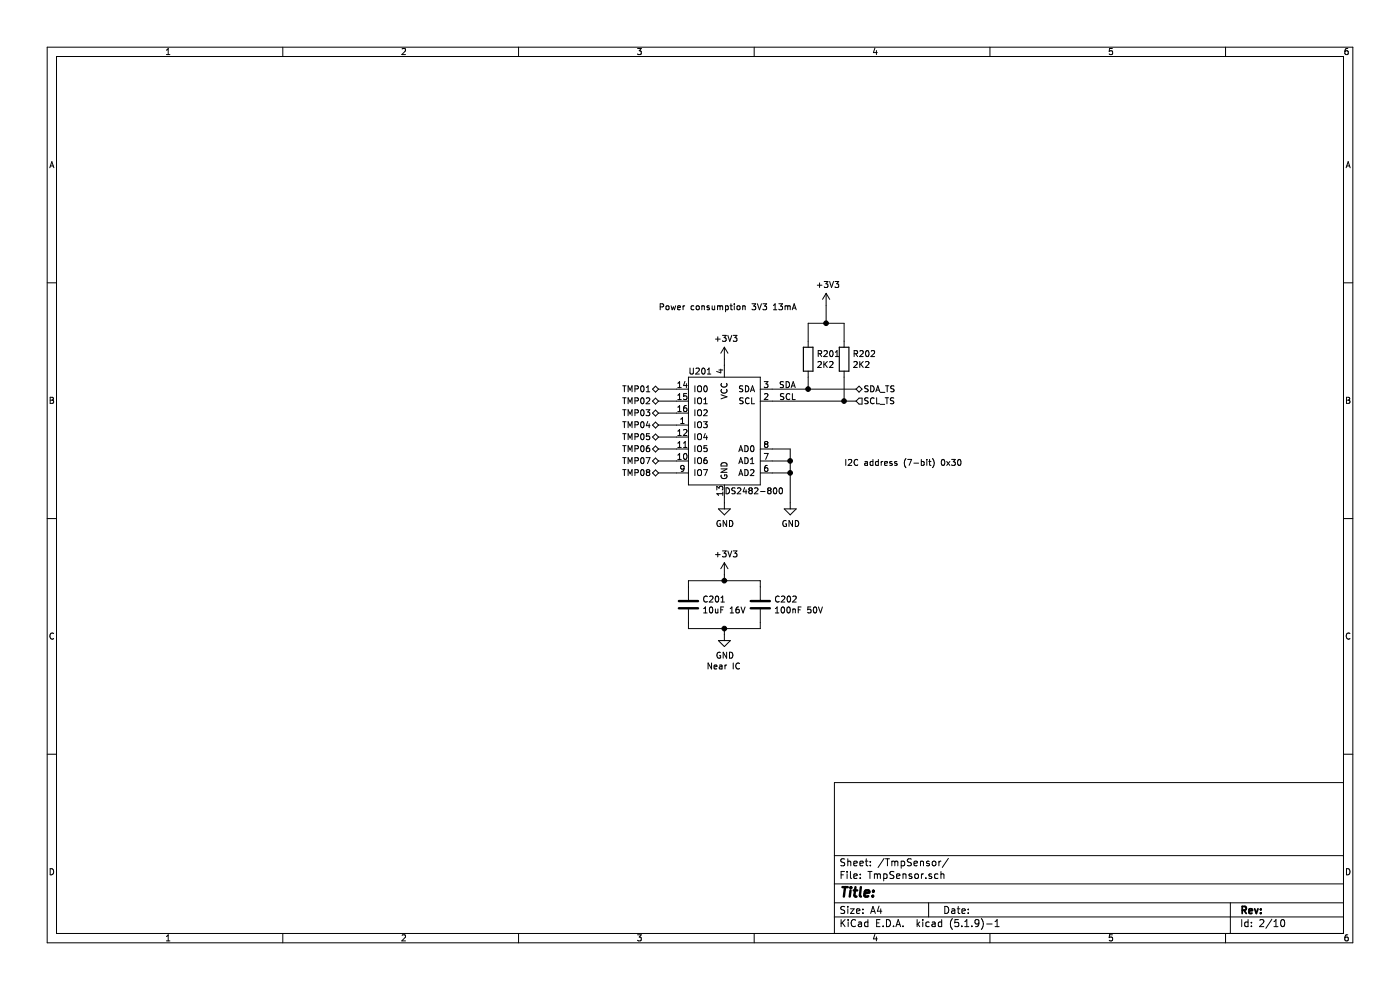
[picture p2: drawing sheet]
EESchema Schematic File Version 4
EELAYER 30 0
EELAYER END
$Descr A4 11693 8268
encoding utf-8
Sheet 2 10
Title ""
Date ""
Rev ""
Comp ""
Comment1 ""
Comment2 ""
Comment3 ""
Comment4 ""
$EndDescr
$Comp
L TinyPico:DS2482-800 U201
U 1 1
P 6050 3600
F 0 "U201" H 6250 4100 50  0000 C CNN
F 1 "DS2482-800" H 5800 3100 50  0000 C CNN
F 2 "Package_SO:SOIC-16_3.9x9.9mm_P1.27mm" H 6050 2950 50  0001 C CNN
F 3 "https://datasheets.maximintegrated.com/en/ds/DS2482-800.pdf" H 5850 3600 50  0001 C CNN
	1    6050 3600
	-1   0    0    -1  
$EndComp
Wire Wire Line
	6450 3750 6600 3750
Wire Wire Line
	6600 3750 6600 3850
Wire Wire Line
	6600 3950 6450 3950
Wire Wire Line
	6450 3850 6600 3850
Connection ~ 6600 3850
Wire Wire Line
	6600 3850 6600 3950
Wire Wire Line
	6600 3950 6600 4200
Connection ~ 6600 3950
Wire Wire Line
	6050 4150 6050 4200
Wire Wire Line
	6050 3050 6050 3000
$Comp
L SIOMv01-rescue:GND-power #PWR0202
U 1 1
P 6050 4200
F 0 "#PWR0202" H 6050 3950 50  0001 C CNN
F 1 "GND" H 6055 4027 50  0000 C CNN
F 2 "" H 6050 4200 50  0001 C CNN
F 3 "" H 6050 4200 50  0001 C CNN
	1    6050 4200
	1    0    0    -1  
$EndComp
$Comp
L SIOMv01-rescue:GND-power #PWR0205
U 1 1
P 6600 4200
F 0 "#PWR0205" H 6600 3950 50  0001 C CNN
F 1 "GND" H 6605 4027 50  0000 C CNN
F 2 "" H 6600 4200 50  0001 C CNN
F 3 "" H 6600 4200 50  0001 C CNN
	1    6600 4200
	1    0    0    -1  
$EndComp
$Comp
L SIOMv01-rescue:+3V3-power #PWR0201
U 1 1
P 6050 3000
F 0 "#PWR0201" H 6050 2850 50  0001 C CNN
F 1 "+3V3" H 6065 3173 50  0000 C CNN
F 2 "" H 6050 3000 50  0001 C CNN
F 3 "" H 6050 3000 50  0001 C CNN
	1    6050 3000
	1    0    0    -1  
$EndComp
$Comp
L SIOMv01-rescue:C-Device C?
U 1 1
P 5750 5050
AR Path="/5F8BACBE/5FB2DA93" Ref="C?"  Part="1" 
AR Path="/5F8C23BC/5FB2DA93" Ref="C201"  Part="1" 
F 0 "C201" H 5865 5096 50  0000 L CNN
F 1 "10uF 16V" H 5865 5005 50  0000 L CNN
F 2 "Capacitor_SMD:C_0805_2012Metric" H 5788 4900 50  0001 C CNN
F 3 "~" H 5750 5050 50  0001 C CNN
	1    5750 5050
	1    0    0    -1  
$EndComp
$Comp
L SIOMv01-rescue:GND-power #PWR?
U 1 1
P 6050 5300
AR Path="/5FB2DA99" Ref="#PWR?"  Part="1" 
AR Path="/5F8BACBE/5FB2DA99" Ref="#PWR?"  Part="1" 
AR Path="/5F8C23BC/5FB2DA99" Ref="#PWR0204"  Part="1" 
F 0 "#PWR0204" H 6050 5050 50  0001 C CNN
F 1 "GND" H 6055 5127 50  0000 C CNN
F 2 "" H 6050 5300 50  0001 C CNN
F 3 "" H 6050 5300 50  0001 C CNN
	1    6050 5300
	1    0    0    -1  
$EndComp
Wire Wire Line
	6050 5300 6050 5250
$Comp
L SIOMv01-rescue:+3V3-power #PWR?
U 1 1
P 6050 4800
AR Path="/5F8BACBE/5FB2DAA1" Ref="#PWR?"  Part="1" 
AR Path="/5F8C23BC/5FB2DAA1" Ref="#PWR0203"  Part="1" 
F 0 "#PWR0203" H 6050 4650 50  0001 C CNN
F 1 "+3V3" H 6065 4973 50  0000 C CNN
F 2 "" H 6050 4800 50  0001 C CNN
F 3 "" H 6050 4800 50  0001 C CNN
	1    6050 4800
	1    0    0    -1  
$EndComp
Wire Wire Line
	5650 3250 5500 3250
Wire Wire Line
	5650 3350 5500 3350
Wire Wire Line
	5650 3450 5500 3450
Wire Wire Line
	5650 3550 5500 3550
Wire Wire Line
	5650 3650 5500 3650
Wire Wire Line
	5650 3750 5500 3750
Wire Wire Line
	5650 3850 5500 3850
Wire Wire Line
	5500 3950 5650 3950
$Comp
L SIOMv01-rescue:C-Device C?
U 1 1
P 6350 5050
AR Path="/5F8BACBE/5FB6A68F" Ref="C?"  Part="1" 
AR Path="/5F8C23BC/5FB6A68F" Ref="C202"  Part="1" 
F 0 "C202" H 6465 5096 50  0000 L CNN
F 1 "100nF 50V" H 6465 5005 50  0000 L CNN
F 2 "Capacitor_SMD:C_0603_1608Metric" H 6388 4900 50  0001 C CNN
F 3 "~" H 6350 5050 50  0001 C CNN
	1    6350 5050
	1    0    0    -1  
$EndComp
Wire Wire Line
	6350 4900 6350 4850
Wire Wire Line
	6350 4850 6050 4850
Connection ~ 6050 4850
Wire Wire Line
	6050 4850 6050 4800
Wire Wire Line
	5750 4900 5750 4850
Wire Wire Line
	5750 4850 6050 4850
Wire Wire Line
	5750 5200 5750 5250
Wire Wire Line
	5750 5250 6050 5250
Connection ~ 6050 5250
Wire Wire Line
	6050 5250 6350 5250
Wire Wire Line
	6350 5250 6350 5200
Text HLabel 5500 3250 0    50   BiDi ~ 0
TMP01
Text HLabel 5500 3350 0    50   BiDi ~ 0
TMP02
Text HLabel 5500 3450 0    50   BiDi ~ 0
TMP03
Text HLabel 5500 3550 0    50   BiDi ~ 0
TMP04
Text HLabel 5500 3650 0    50   BiDi ~ 0
TMP05
Text HLabel 5500 3750 0    50   BiDi ~ 0
TMP06
Text HLabel 5500 3850 0    50   BiDi ~ 0
TMP07
Text HLabel 5500 3950 0    50   BiDi ~ 0
TMP08
Text Notes 5500 2600 0    50   ~ 0
Power consumption 3V3 13mA
Text Notes 5900 5600 0    50   ~ 0
Near IC
Text HLabel 7150 3350 2    50   Input ~ 0
SCL_TS
Text Label 6650 3250 2    50   ~ 0
SDA
Text Label 6650 3350 2    50   ~ 0
SCL
Wire Wire Line
	6450 3350 7050 3350
Wire Wire Line
	6450 3250 6750 3250
Text HLabel 7150 3250 2    50   BiDi ~ 0
SDA_TS
$Comp
L SIOMv01-rescue:R-Device R201
U 1 1
P 6750 3000
F 0 "R201" H 6820 3046 50  0000 L CNN
F 1 "2K2" H 6820 2955 50  0000 L CNN
F 2 "Resistor_SMD:R_0603_1608Metric" V 6680 3000 50  0001 C CNN
F 3 "~" H 6750 3000 50  0001 C CNN
	1    6750 3000
	1    0    0    -1  
$EndComp
$Comp
L SIOMv01-rescue:R-Device R202
U 1 1
P 7050 3000
F 0 "R202" H 7120 3046 50  0000 L CNN
F 1 "2K2" H 7120 2955 50  0000 L CNN
F 2 "Resistor_SMD:R_0603_1608Metric" V 6980 3000 50  0001 C CNN
F 3 "~" H 7050 3000 50  0001 C CNN
	1    7050 3000
	1    0    0    -1  
$EndComp
Wire Wire Line
	6750 3150 6750 3250
Connection ~ 6750 3250
Wire Wire Line
	6750 3250 7150 3250
Wire Wire Line
	7050 3150 7050 3350
Connection ~ 7050 3350
Wire Wire Line
	7050 3350 7150 3350
Wire Wire Line
	6750 2850 6750 2700
Wire Wire Line
	6750 2700 6900 2700
Wire Wire Line
	7050 2700 7050 2850
Wire Wire Line
	6900 2700 6900 2550
Connection ~ 6900 2700
Wire Wire Line
	6900 2700 7050 2700
$Comp
L SIOMv01-rescue:+3V3-power #PWR0206
U 1 1
P 6900 2550
F 0 "#PWR0206" H 6900 2400 50  0001 C CNN
F 1 "+3V3" H 6915 2723 50  0000 C CNN
F 2 "" H 6900 2550 50  0001 C CNN
F 3 "" H 6900 2550 50  0001 C CNN
	1    6900 2550
	1    0    0    -1  
$EndComp
Text Notes 7050 3900 0    50   ~ 0
I2C address (7-bit) 0x30
$EndSCHEMATC
